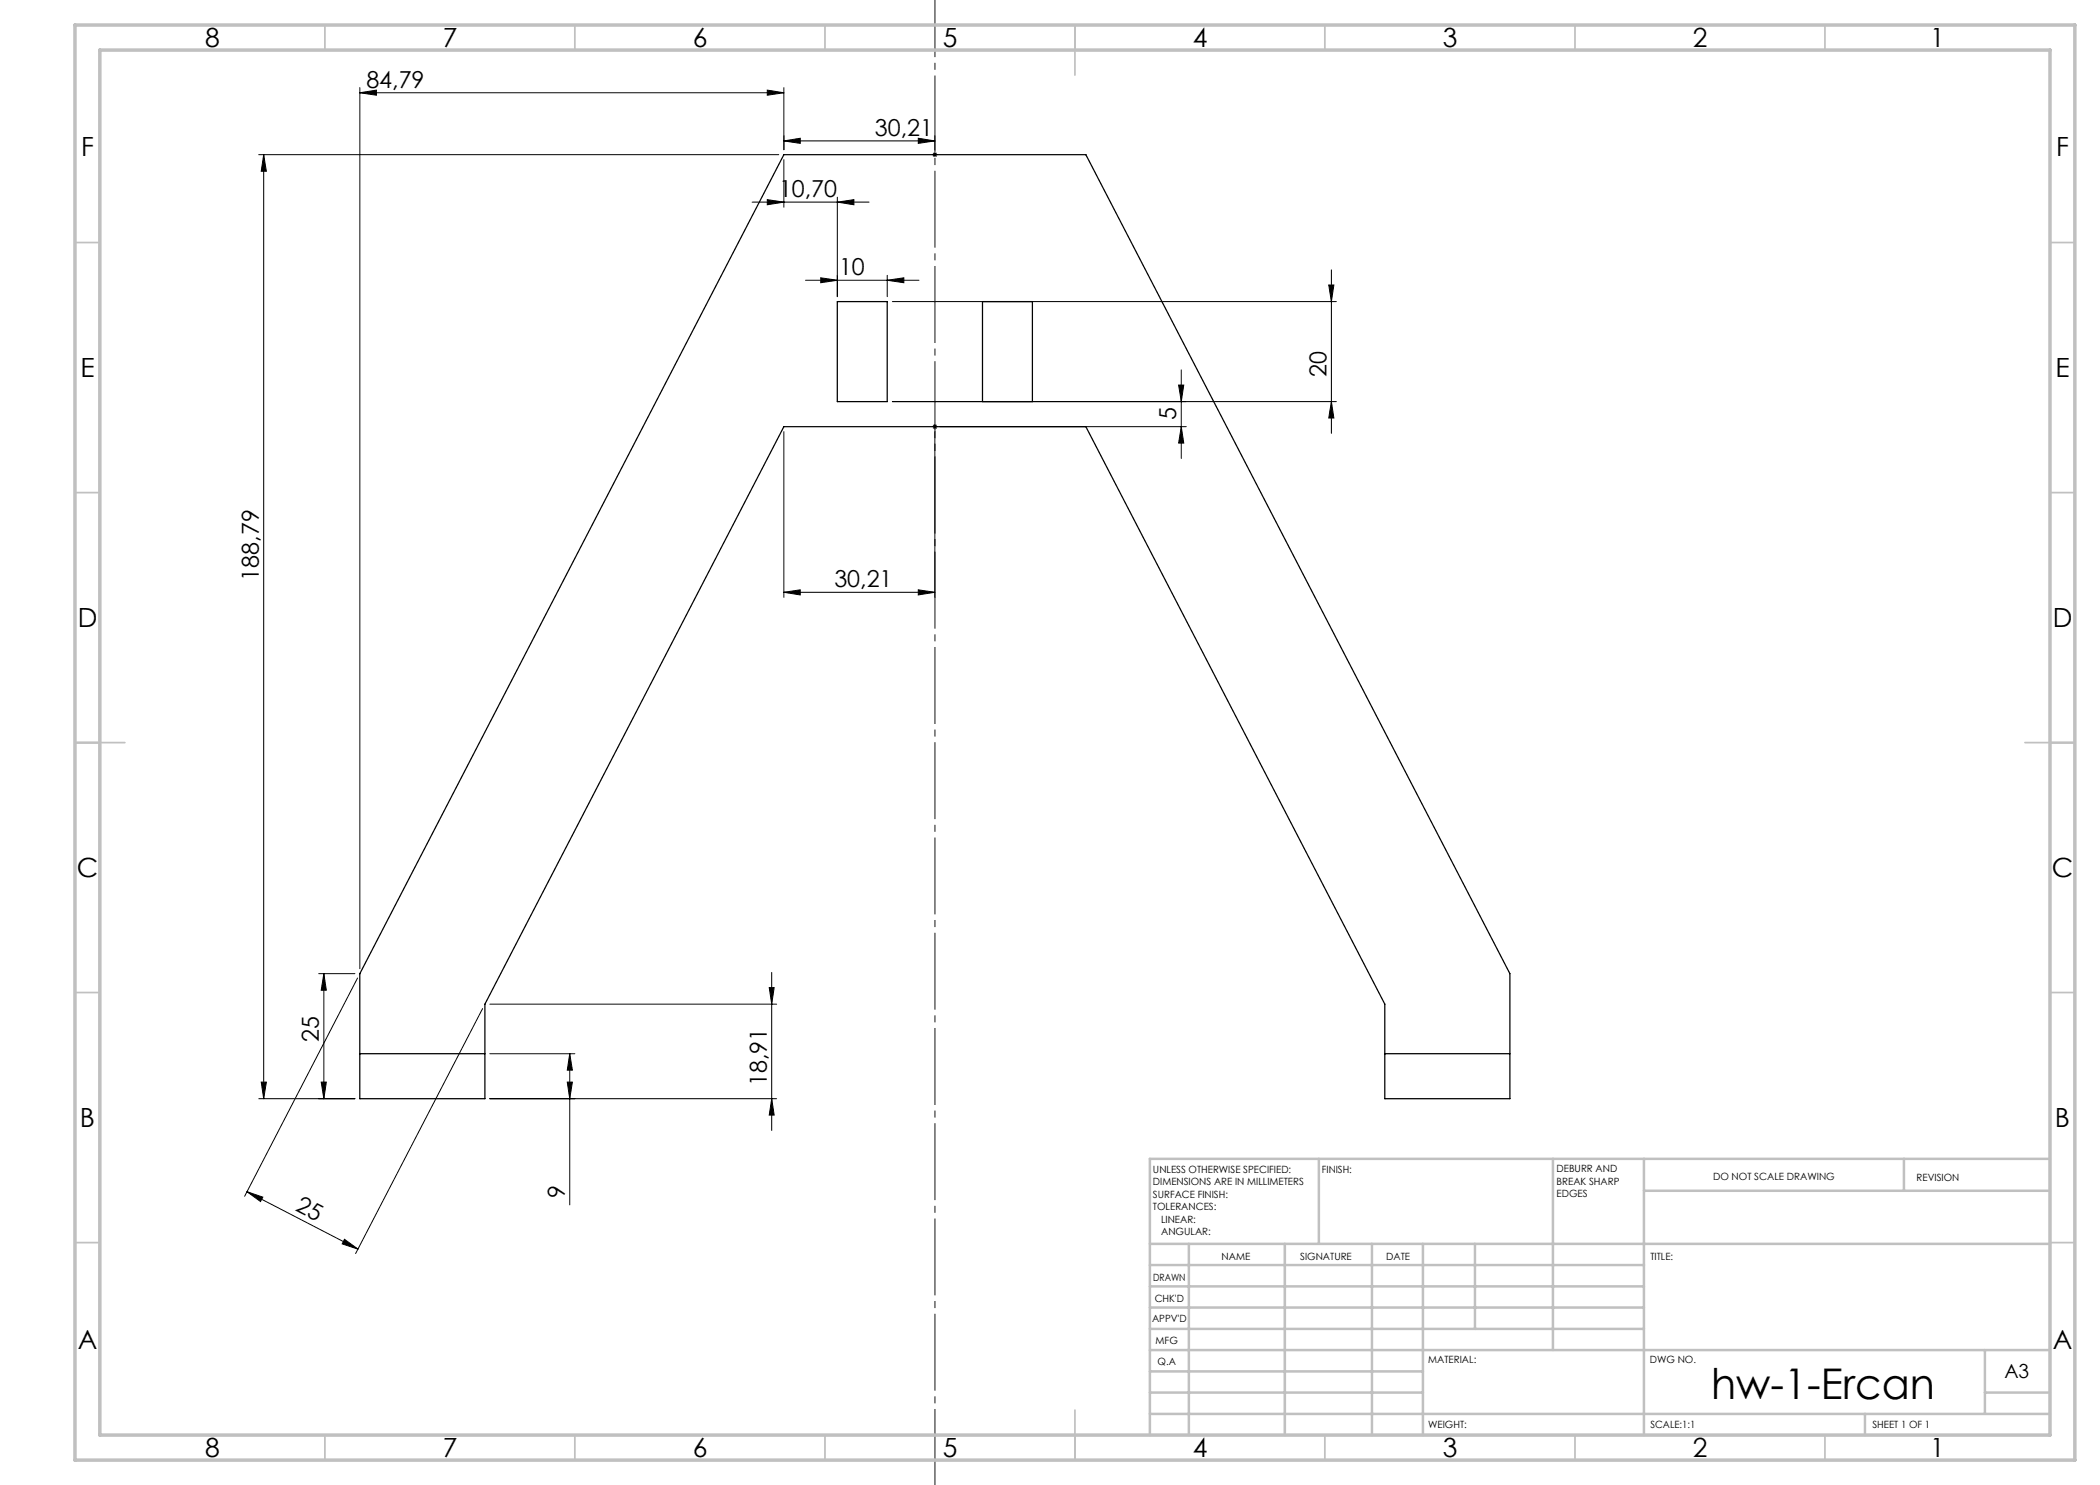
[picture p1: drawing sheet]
<svg xmlns="http://www.w3.org/2000/svg" width="420mm" height="297mm" viewBox="0 0 420 297" stroke-linecap="round" stroke-linejoin="round" font-family="sans-serif">
<g fill="none" stroke="#000" stroke-width=".2">
<path d="M72 18.6l3.3-.6v1zM72 17.5v176.2M72 18.6h84.8M153.5 18l3.3 .6-3.3 .4zM156.8 17.5v12.4M51.8 30.9h104M52.7 30.9v188.8M52.7 30.9l.6 3.4h-1.1zM153.5 39.9l3.3 .5-3.3 .6zM156.8 28.2l3.3-.5v1zM156.8 31.9v9.5M156.8 28.2h30.2"/>
<path d="M167.5 39.4v19.9M183.7 27.7l3.3 .5-3.3 .5zM186.5 30.9h1M186.6 30.6l.7 .7M187 27.2v2.7M187 30.4v1M187.3 30.6l-.7 .7M150.4 40.4h23.4M161.1 56.1h22.7M164.1 55.6l3.4 .5-3.4 .4zM167.5 40.4l3.3-.5v1.1zM177.4 56.1l3.4-.5v.9z"/>
<path d="M177.4 55.1v4.2M265.7 57h1.1l-.5 3.3zM266.3 54v32.7M178.5 60.3h88.8M235.7 77h1l-.4 3.3zM236.3 74v17.7M156.8 86.3v33.2M178.5 80.3h88.8M186.5 85.3h1M186.6 85l.7 .7M187 86.3v33.2M187 84.8v1"/>
<path d="M187.3 85l-.7 .7M188 85.3h49.2M236.3 85.3l.4 3.3h-1zM266.3 80.3l.5 3.3h-1.1zM156.8 118.5l3.3-.5v1zM156.8 118.5h30.2M183.7 118l3.3 .5-3.3 .5zM63.7 194.7h7.3M64.8 194.7v25M64.8 194.7l.5 3.3h-1.1zM71.5 195.6l-22.6 43.7M153.8 197.5h1l-.5 3.3z"/>
<path d="M154.3 194.5v31.6M51.8 219.7h19.2M52.2 216.4h1.1l-.6 3.3zM64.2 216.4h1.1l-.5 3.3zM96.5 201.7l-25.4 49M98 219.7h57.3M98 200.8h57.3M98 210.7h17M113.5 216.4h1l-.6 3.3zM113.9 210.7l.6 3.3h-1zM113.9 210.7v30.3M154.3 219.7l.5 3.3h-1z"/>
<path d="M49.4 238.3l22.2 11.5M49.4 238.3l3.2 1.1-.5 .9zM68.9 247.9l2.7 1.9-3.2-1z"/>
</g>
<path d="M156.8 30.9h60.4l84.8 163.8v25h-25v-18.9l-59.8-115.5h-60.4l-59.8 115.5v18.9h-25v-25zM167.5 60.3h9.9v20h-9.9zM196.5 60.3h10v20h-10zM72 210.7h25M277 210.7h25" fill="none" stroke="#000" stroke-width=".25"/>
<path d="M187 0v297" fill="none" stroke="#000" stroke-width=".2" stroke-dasharray="15.2 1.3 1.3 1.3" stroke-dashoffset="4.6"/>
<g fill="none" stroke="#c0c0c0" stroke-width=".35">
<path d="M65 5v5M115 5v5M165 5v5M215 5v10M265 5v5M315 5v5M365 5v5M15 48.5h5M410 48.5h5M15 98.5h5M410 98.5h5M15 148.5h10"/>
<path d="M405 148.5h10M15 198.5h5M410 198.5h5M15 248.5h5M410 248.5h5M65 287v5M115 287v5M165 287v5M215 282v10M265 287v5M315 287v5M365 287v5"/>
</g>
<g fill="none" stroke="#c0c0c0" stroke-width=".5">
<path d="M263.8 231.8v17M310.6 231.8v38.2M328.8 231.8v55.2M328.8 238.2h81.2M380.8 231.8v6.4M410 231.8h-180v55.2M230 248.8h180M230 257.3h98.8M230 253h98.8M237.8 248.8v38.2M257 248.8v38.2M274.4 248.8v38.2"/>
<path d="M284.6 248.8v38.2M295 248.8v17M230 265.8h98.8M230 261.5h98.8M230 278.5h54.6M230 274.3h54.6M230 270h180M397 278.5h13M397 270v12.8M230 282.8h180M373 282.8v4.2"/>
</g>
<path d="M15 5h400v287h-400zM20 10h390v277h-390z" fill="none" stroke="#c0c0c0" stroke-width=".7"/>
<g fill="#000">
<path d="M153.5 18l3.3 .6-3.3 .4zM72 18.6l3.3-.6v1z"/>
<path d="M156.8 28.2l3.3-.5v1zM183.7 27.7l3.3 .5-3.3 .5zM164.1 55.6l3.4 .5-3.4 .4zM177.4 56.1l3.4-.5v.9z"/>
<path d="M153.5 39.9l3.3 .5-3.3 .6zM167.5 40.4l3.3-.5v1.1z"/>
<path d="M236.3 85.3l.4 3.3h-1zM235.7 77h1l-.4 3.3z"/>
<path d="M156.8 118.5l3.3-.5v1zM183.7 118l3.3 .5-3.3 .5z"/>
<path d="M64.8 194.7l.5 3.3h-1.1zM64.2 216.4h1.1l-.5 3.3zM52.7 30.9l.6 3.4h-1.1zM52.2 216.4h1.1l-.6 3.3zM153.8 197.5h1l-.5 3.3zM154.3 219.7l.5 3.3h-1zM113.9 210.7l.6 3.3h-1zM113.5 216.4h1l-.6 3.3zM265.7 57h1.1l-.5 3.3zM266.3 80.3l.5 3.3h-1.1z"/>
<path d="M49.4 238.3l3.2 1.1-.5 .9zM68.9 247.9l2.7 1.9-3.2-1z"/>
</g>
<text font-size="8.5" x="342.2" y="279.7">hw-1-Ercan</text>
<g font-size="5.3">
<text x="41" y="9.5">8</text>
<text x="88.5" y="9.5">7</text>
<text x="138.5" y="9.5">6</text>
<text x="188.5" y="9.5">5</text>
<text x="238.5" y="9.5">4</text>
<text x="288.5" y="9.5">3</text>
<text x="338.5" y="9.5">2</text>
<text x="386" y="9.5">1</text>
<text x="16.2" y="31.2">F</text>
<text x="411.2" y="31.2">F</text>
<text x="16.1" y="75.5">E</text>
<text x="411.1" y="75.5">E</text>
<text x="15.5" y="125.5">D</text>
<text x="410.5" y="125.5">D</text>
<text x="15.4" y="175.5">C</text>
<text x="410.4" y="175.5">C</text>
<text x="16" y="225.5">B</text>
<text x="411" y="225.5">B</text>
<text x="15.5" y="269.7">A</text>
<text x="410.5" y="269.7">A</text>
<text x="41" y="291.5">8</text>
<text x="88.5" y="291.5">7</text>
<text x="138.5" y="291.5">6</text>
<text x="188.5" y="291.5">5</text>
<text x="238.5" y="291.5">4</text>
<text x="288.5" y="291.5">3</text>
<text x="338.5" y="291.5">2</text>
<text x="386" y="291.5">1</text>
</g>
<g font-size="4.7">
<text x="73.3" y="17.5">84,79</text>
<text x="175" y="27.1">30,21</text>
<text x="155.8" y="39.4">10,70</text>
<text x="167.8" y="55">10</text>
<text x="265.3" y="75.4" transform="rotate(-90 265.3 75.4)">20</text>
<text x="235.3" y="84.1" transform="rotate(-90 235.3 84.1)">5</text>
<text x="51.8" y="116.1" transform="rotate(-90 51.8 116.1)">188,79</text>
<text x="166.9" y="117.4">30,21</text>
<text x="63.8" y="208.4" transform="rotate(-90 63.8 208.4)">25</text>
<text x="153.3" y="217.2" transform="rotate(-90 153.3 217.2)">18,91</text>
<text x="113" y="239.7" transform="rotate(-90 113 239.7)">9</text>
<text x="58.9" y="242.1" transform="rotate(27 58.9 242.1)">25</text>
</g>
<text font-size="3.9" x="400.9" y="275.5">A3</text>
<g font-size="2">
<text x="230.6" y="234.6">UNLESS OTHERWISE SPECIFIED:</text>
<text x="230.6" y="237.1">DIMENSIONS ARE IN MILLIMETERS</text>
<text x="230.6" y="239.6">SURFACE FINISH:</text>
<text x="264.4" y="234.6">FINISH:</text>
<text x="311.3" y="234.5">DEBURR AND</text>
<text x="311.3" y="237">BREAK SHARP</text>
<text x="311.3" y="239.5">EDGES</text>
<text x="342.6" y="236">DO NOT SCALE DRAWING</text>
<text x="383.3" y="236.2">REVISION</text>
<text x="230.6" y="242.1">TOLERANCES:</text>
<text x="232.2" y="244.6">LINEAR:</text>
<text x="232.2" y="247.1">ANGULAR:</text>
<text x="244.3" y="252">NAME</text>
<text x="260" y="251.9">SIGNATURE</text>
<text x="277.2" y="251.9">DATE</text>
<text x="330.1" y="251.9">TITLE:</text>
<text x="230.6" y="256.1">DRAWN</text>
<text x="230.9" y="260.3">CHK'D</text>
<text x="230.4" y="264.4">APPV'D</text>
<text x="231.1" y="268.8">MFG</text>
<text x="231.5" y="273">Q.A</text>
<text x="285.6" y="272.5">MATERIAL:</text>
<text x="330" y="272.5">DWG NO.</text>
<text x="285.6" y="285.5">WEIGHT:</text>
<text x="330.1" y="285.6">SCALE:1:1</text>
<text x="374.5" y="285.6">SHEET 1 OF 1</text>
</g>
</svg>
